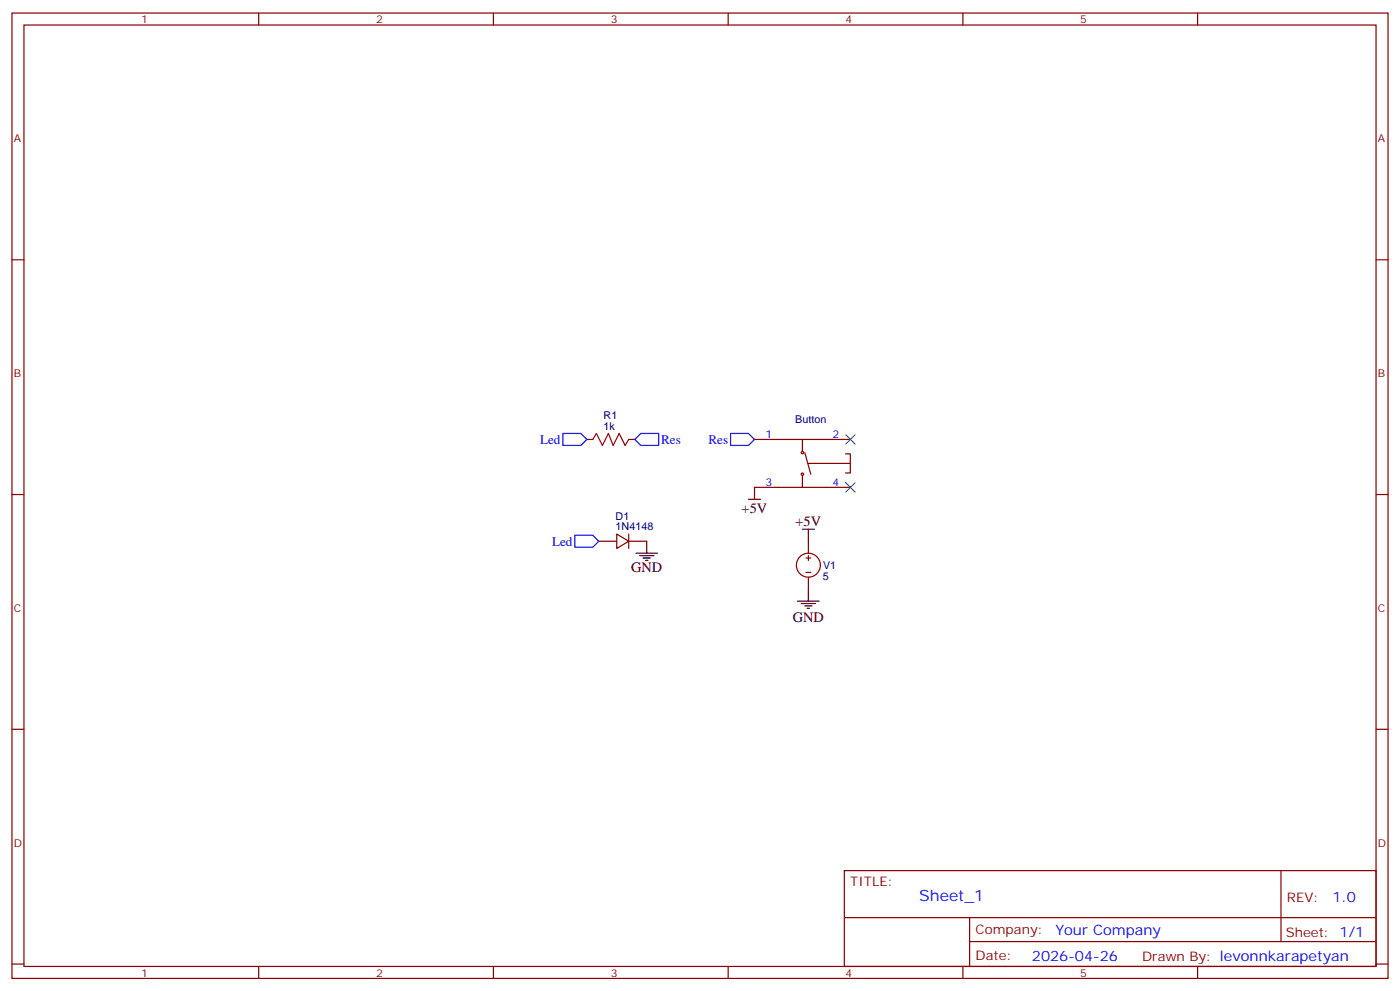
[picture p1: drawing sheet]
<svg xmlns="http://www.w3.org/2000/svg" width="412mm" height="292mm" viewBox="0 0 412 292" stroke-linecap="round" stroke-linejoin="round" font-family="sans-serif">
<g fill="none" stroke="#870000" stroke-width=".35">
<path d="M3.5 3.8h405.4v284.4h-405.4zM7.1 7.4h398.2v277.3h-398.2zM76.2 3.8v3.6M145.3 3.8v3.6M214.5 3.8v3.6M283.6 3.8v3.6M352.8 3.8v3.6M3.5 76.5h3.6M405.3 76.5h3.6M172.9 129.4h1.7M185.2 129.4h1.8M222.2 129.4h28.3"/>
<path d="M236.4 129.4v3.6M237.1 133.3l1.7 6.4M238.1 136.5h12.4M249.1 133.7h1.4v5.6h-1.4M3.5 145.7h3.6M176.4 159.4h5.3M181.7 157.3l3.5 2.1-3.5 2.1zM185.2 157.3v4.2M185.2 159.4h5.3M222.2 143.5h28.3M236.4 140v3.5M238.1 159.4v3.5"/>
<path d="M405.3 145.7h3.6M237.4 164.4h1.4M237.4 168.6h1.4M238.1 163.7v1.4M238.1 170v3.5M3.5 214.8h3.6M405.3 214.8h3.6M248.7 256.4h156.6v28.3h-156.6zM377.3 256.5v20.8M248.7 270.3h156.5M285.6 277.3h119.6M285.6 270.3v14.1"/>
<path d="M3.5 284h3.6M76.2 284.7v3.5M145.3 284.7v3.5M214.5 284.7v3.5M283.6 284.7v3.5M352.8 284.7v3.5M405.3 284h3.6"/>
<circle cx="236.4" cy="139.7" r=".35"/>
<circle cx="236.4" cy="133.3" r=".35"/>
<circle cx="238.1" cy="166.5" r="3.5"/>
</g>
<path d="M174.6 129.4l1.1-1.7 1.7 3.5 1.8-3.5 1.4 3.5 1.8-3.5 1.7 3.5 1.1-1.8" fill="none" stroke="#a10000" stroke-width=".35"/>
<g fill="none" stroke="#000" stroke-width=".35">
<path d="M190.5 159.4v3.5M220.5 147.1h3.5M222.2 143.5v3.6M236.4 155.9h3.5M238.1 155.9v3.5M187.3 162.9h6.4M188.4 163.7h4.2M189.4 164.4h2.2M190.1 165.1h.8M234.9 177.1h6.4M236 177.8h4.2M237.1 178.5h2.1"/>
<path d="M237.8 179.2h.7M238.1 173.5v3.6"/>
</g>
<path d="M165.8 127.7h5.3l1.8 1.7-1.8 1.8h-5.3zM187 129.4l1.7-1.7h5.3v3.5h-5.3zM215.2 127.7h5.3l1.7 1.7-1.7 1.8h-5.3zM169.3 157.7h5.3l1.8 1.7-1.8 1.8h-5.3z" fill="none" stroke="#00f" stroke-width=".35"/>
<path d="M249.1 128l2.8 2.8M251.9 128l-2.8 2.8M249.1 142.1l2.8 2.9M251.9 142.1l-2.8 2.9" fill="none" stroke="#3c3" stroke-width=".35"/>
<text font-size="4.6" fill="#00f" x="270.8" y="265.5">Sheet_1</text>
<g font-size="4.2">
<text x="218.5" y="151">+5V</text>
<text x="234.3" y="154.8">+5V</text>
<text x="185.9" y="168.6">GND</text>
<text x="233.5" y="183.1">GND</text>
</g>
<g font-size="4.2" fill="#00f">
<text x="392.5" y="265.7">1.0</text>
<text x="310.9" y="275.3">Your Company</text>
<text x="304" y="283.1">2026-04-26</text>
</g>
<g font-size="3.9" fill="#00f">
<text x="159.1" y="130.7">Led</text>
<text x="194.7" y="130.8">Res</text>
<text x="208.7" y="130.7">Res</text>
<text x="162.6" y="160.7">Led</text>
</g>
<g font-size="3.9" fill="#800">
<text x="250.5" y="261">TITLE:</text>
<text x="379.1" y="265.7">REV:</text>
<text x="287.4" y="275.2">Company:</text>
<text x="378.7" y="275.8">Sheet: 1/1</text>
<text x="287.4" y="282.9">Date:</text>
<text x="336.4" y="283">Drawn By: levonnkarapetyan</text>
</g>
<g font-size="3.2" fill="#800">
<text x="41.6" y="6.8">1</text>
<text x="110.8" y="6.8">2</text>
<text x="179.9" y="6.8">3</text>
<text x="249.1" y="6.8">4</text>
<text x="318.2" y="6.8">5</text>
<text x="4.1" y="41.9">A</text>
<text x="405.9" y="41.9">A</text>
<text x="4.1" y="111.1">B</text>
<text x="405.9" y="111.1">B</text>
<text x="4.1" y="180.2">C</text>
<text x="405.9" y="180.2">C</text>
<text x="4.1" y="249.4">D</text>
<text x="405.9" y="249.4">D</text>
<text x="41.6" y="287.7">1</text>
<text x="110.8" y="287.7">2</text>
<text x="179.9" y="287.7">3</text>
<text x="249.1" y="287.7">4</text>
<text x="318.2" y="287.7">5</text>
</g>
<g font-size="3.2" fill="#000080">
<text x="177.8" y="123.4">R1</text>
<text x="234.3" y="124.7">Button</text>
<text x="177.8" y="126.6">1k</text>
<text x="181.3" y="153.1">D1</text>
<text x="181.3" y="156.2">1N4148</text>
<text x="242.4" y="167.6">V1</text>
<text x="242.4" y="170.8">5</text>
</g>
<g font-size="3.2" fill="#00f">
<text x="225.5" y="129.1">1</text>
<text x="245.2" y="129.1">2</text>
<text x="225.5" y="143.2">3</text>
<text x="245.2" y="143.2">4</text>
</g>
</svg>
